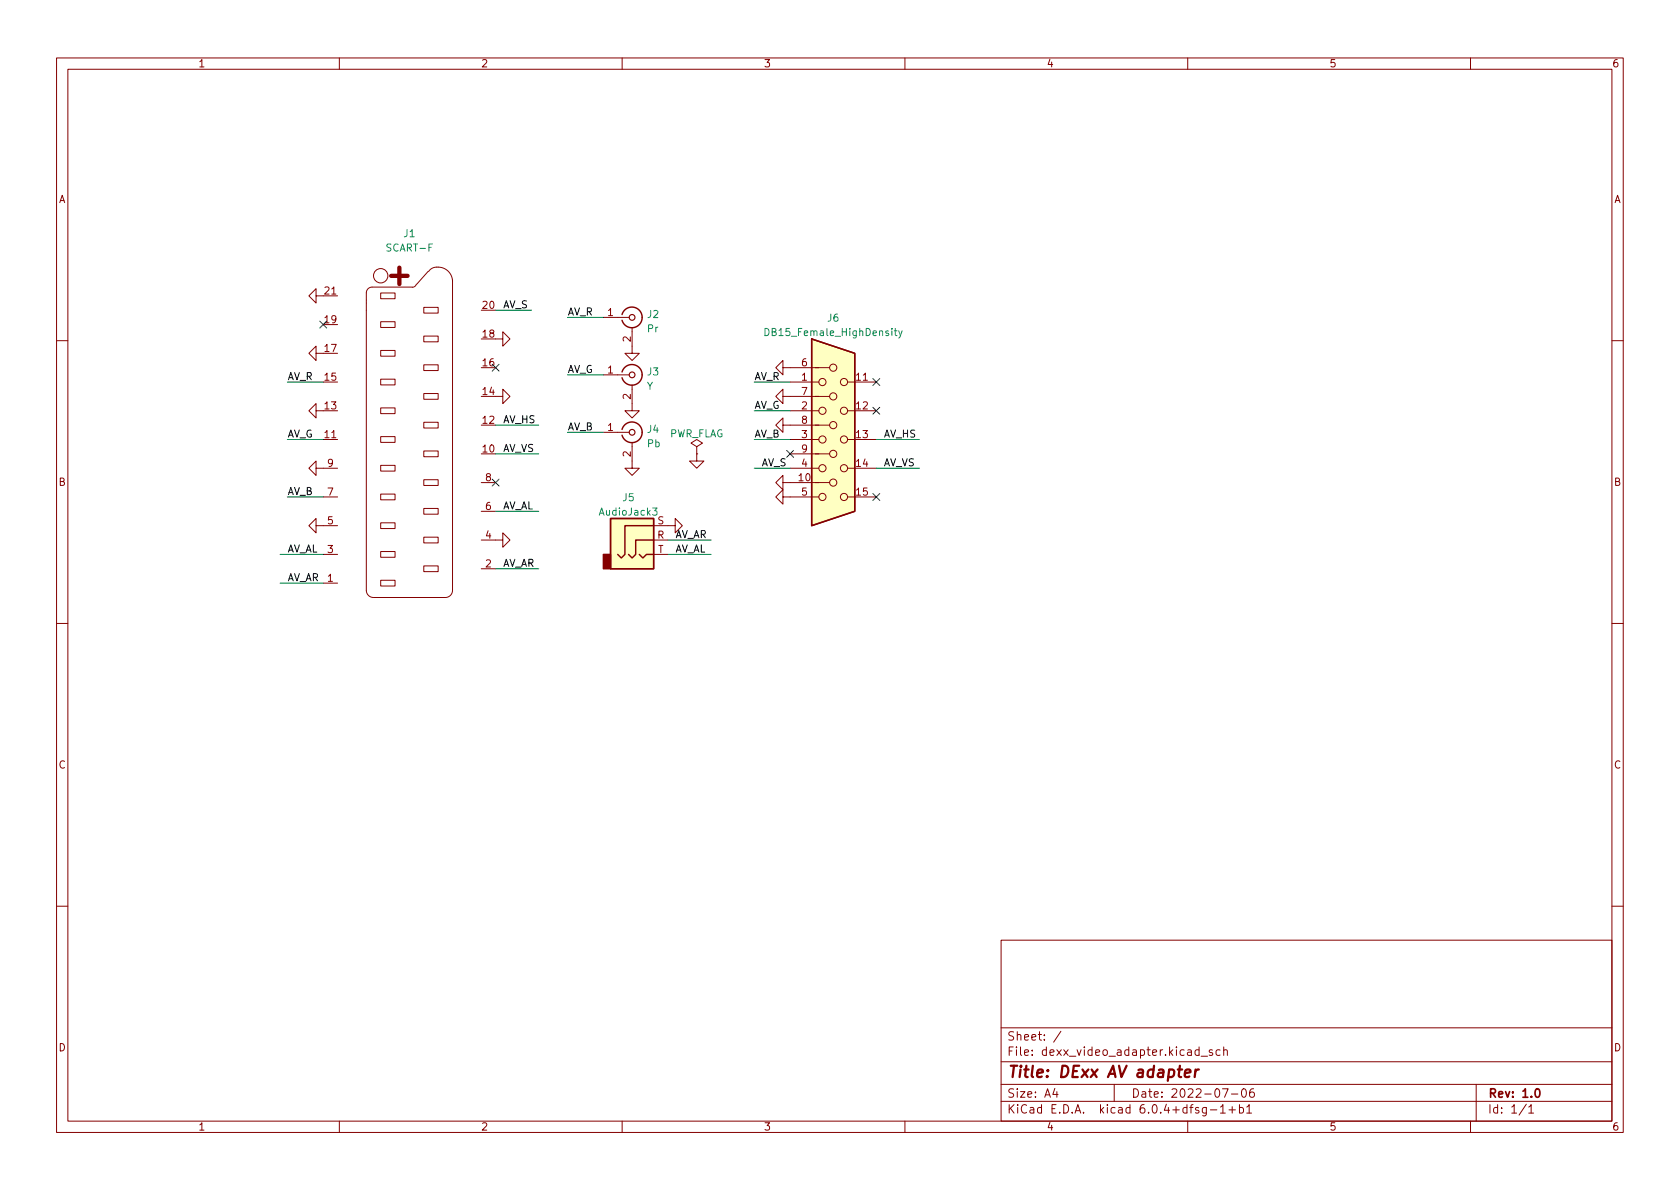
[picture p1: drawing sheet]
<svg xmlns="http://www.w3.org/2000/svg" width="297mm" height="210mm" viewBox="0 0 297 210" stroke-linecap="round" stroke-linejoin="round" font-family="sans-serif">
<g fill="none" stroke="#840000" stroke-width=".18">
<path d="M10 10.2h277v190.1h-277zM12 12.2h273v186.1h-273zM60 10.2v2M110 10.2v2M160 10.2v2M210 10.2v2M260 10.2v2M55.9 52.3v-1.3l-1.3 1.3 1.3 1.3v-1.3h3.8M67.3 56.9h2.5v1h-2.5zM67.3 51.8h2.5v1h-2.5zM74.9 59.4h2.6v1h-2.6zM74.9 54.4h2.6v1h-2.6z"/>
<path d="M75.7 48l-2 2.3M75.8 48a2.44 2.44 0 0 1 2.5-.6 2.44 2.44 0 0 1 1.7 1.9v.5M80 49.5v54.9a1.27 1.27 0 0 1-1.3 1.3h-12.7a1.27 1.27 0 0 1-1.2-1.3v-52.6a1.02 1.02 0 0 1 1-1h7.1M87.6 59.9h1.3v-1.2l1.3 1.2-1.3 1.3v-1.3M106.7 56.1h4.6M111.8 57.9v4.6h1.2l-1.2 1.2-1.3-1.2h1.3M10 60.2h2M55.9 62.5v-1.3l-1.3 1.3 1.3 1.2v-1.2h1.2M55.9 72.6v-1.2l-1.3 1.2 1.3 1.3v-1.3h1.2M57.1 77.7h2.6M67.3 77.2h2.5v1h-2.5zM67.3 72.1h2.5v1h-2.5z"/>
<path d="M67.3 67.1h2.5v1h-2.5zM67.3 62h2.5v1h-2.5zM74.9 79.8h2.6v1h-2.6zM74.9 74.7h2.6v1h-2.6zM74.9 69.6h2.6v1h-2.6zM74.9 64.5h2.6v1h-2.6zM87.6 70.1h1.3v-1.3l1.3 1.3-1.3 1.3v-1.3M106.7 66.3h4.6M106.7 76.4h4.6M111.8 68.1v4.5h1.2l-1.2 1.3-1.3-1.3h1.3M111.8 78.2v4.6h1.2l-1.2 1.3-1.3-1.3h1.3M123.2 79l1-.6-1-.7-1 .7 1 .6v1.3"/>
<path d="M138.4 65v-1.3l-1.2 1.3 1.2 1.3v-1.3h8.3M138.4 70.1v-1.3l-1.2 1.3 1.2 1.3v-1.3h8.3M138.4 75.2v-1.3l-1.2 1.3 1.2 1.2v-1.2h8.3M139.7 67.6h5.1M139.7 72.6h5.1M139.7 77.7h5.1M149.9 67.6h5M149.9 72.6h5M149.9 77.7h5M285 60.2h2M55.9 82.8v-1.3l-1.3 1.3 1.3 1.3v-1.3h3.8M55.9 93v-1.3l-1.3 1.3 1.3 1.2v-1.2h3.8"/>
<path d="M57.1 98h2.6M57.1 87.9h2.6M67.3 97.5h2.5v1h-2.5zM67.3 92.5h2.5v1h-2.5zM67.3 87.4h2.5v1h-2.5zM67.3 82.3h2.5v1h-2.5zM74.9 95h2.6v1h-2.6zM74.9 89.9h2.6v1h-2.6zM74.9 84.8h2.6v1h-2.6zM85.1 95.5h3.8v-1.3l1.3 1.3-1.3 1.3v-1.3M85.1 85.3h2.5M85.1 90.4h2.5"/>
<path d="M115.6 93h3.8v-1.3l1.2 1.3-1.2 1.2v-1.2M115.6 95.5h2.5M115.6 98h2.5M123.2 80.3h.1M123.2 80.3v1.2h1.3l-1.3 1.3-1.3-1.3h1.3M138.4 87.9v-1.3l-1.2 1.3 1.2 1.2v-1.2h6.4M138.4 85.3v-1.2l-1.2 1.2 1.2 1.3v-1.3h8.3M139.7 80.3h7M139.7 82.8h5.1M149.9 82.8h5M149.9 87.9h5M10 110.2h2"/>
<path d="M57.1 103.1h2.6M67.3 102.6h2.5v1h-2.5zM74.9 100.1h2.6v1h-2.6zM85.1 100.6h2.5M285 110.2h2M10 160.2h2M177 166.3h108v32h-108zM285 160.2h2M60 198.3v2M110 198.3v2M160 198.3v2M177 194.8h108"/>
<path d="M177 191.8h108M177 187.8h108M177 181.8h108M186.5 192.5l-.4 1h1M186.9 193v1M187.6 182.4l-1.3 1.9M197 191.8v3M210 198.3v2M212 185.7l-.4-.1-.3 .3v.4l.1 .3h.6M212 185.1v1.5M212.4 186.8h1.1M213.3 195.8v1.2l-.3 .3h-.4"/>
<path d="M213.3 195.9l-.4-.1-.3 .3v.4l.1 .3h.6M214 196.3h1.1M214.4 185.7l-.4-.1-.2 .2 .1 .3 .5 .1v.4h-.6M215.7 185.7l-.4-.1-.3 .3v.4l.1 .3h.6M215.8 195.8l.4-.5v1.5M215.8 196.8h.8M216.1 192.5h1l-.6 1.5M216.4 185.8l.2-.2 .3 .1 .1 .9M216.4 185.1v1.5M217.3 196.3h1.1M217.7 193.5h1.2M217.9 195.7v1.1"/>
<path d="M219.1 195.9l.5-.1 .3 .3v.4l-.2 .3h-.6M219.1 195.3v1.5M219.7 192.6l.2-.1a.81 .81 0 0 1 .5 .7 .81 .81 0 0 1-.3 .8h-.1a.81 .81 0 0 1-.6-.6 .81 .81 0 0 1 .3-.8zM220.4 195.8l.5-.5v1.5M220.4 196.8h.9M221.6 192.5a.59 .59 0 0 0-.7 .7v.5l.2 .3h.4l.2-.1 .1-.5-.2-.2-.4-.1-.3 .3M260 198.3v2M261 191.8v6.5M269.9 195.3l-1.3 1.9M270.3 195.8l.4-.5v1.5M270.3 196.8h.9"/>
<circle cx="67.3" cy="48.8" r="1.27"/>
<circle cx="145.4" cy="77.7" r=".63"/>
<circle cx="145.4" cy="72.6" r=".63"/>
<circle cx="145.4" cy="67.6" r=".63"/>
<circle cx="147.3" cy="75.2" r=".63"/>
<circle cx="147.3" cy="70.1" r=".63"/>
<circle cx="147.3" cy="65" r=".63"/>
<circle cx="149.2" cy="77.7" r=".63"/>
<circle cx="149.2" cy="72.6" r=".63"/>
<circle cx="149.2" cy="67.6" r=".63"/>
<circle cx="145.4" cy="87.9" r=".63"/>
<circle cx="145.4" cy="82.8" r=".63"/>
<circle cx="147.3" cy="80.3" r=".63"/>
<circle cx="147.3" cy="85.3" r=".63"/>
<circle cx="149.2" cy="87.9" r=".63"/>
<circle cx="149.2" cy="82.8" r=".63"/>
</g>
<path d="M271.6 192.6l.2-.1a.82 .82 0 0 1 .6 .7 .82 .82 0 0 1-.3 .8h-.2a.81 .81 0 0 1-.6-.6 .81 .81 0 0 1 .3-.8z" fill="none" stroke="#840000" stroke-width=".3"/>
<path d="M209.5 189.8l1-.2-.1-.4-.1-.1-.6 .1-.2 1 .2 .3 .6-.1M211.4 189.1l-.2 1.4M212 189.1l-.4 .1-.3 .3" fill="none" stroke="#840000" stroke-width=".4"/>
<g fill="#ffffc2" stroke="#ffffc2" stroke-width=".18">
<path d="M107.9 91.7h7.7v8.9h-7.7z"/>
<path d="M143.5 59.9l7.6 2.6v27.9l-7.6 2.6z"/>
</g>
<path d="M110 55.6a1.81 1.81 0 0 1 2.8-.9 1.81 1.81 0 0 1 0 2.9 1.81 1.81 0 0 1-2.8-1M143.5 59.9l7.6 2.6v27.9l-7.6 2.6zM110 65.8a1.81 1.81 0 0 1 2.8-1 1.81 1.81 0 0 1 0 3 1.81 1.81 0 0 1-2.8-1M110 75.9a1.81 1.81 0 0 1 2.8-.9 1.81 1.81 0 0 1 0 2.9 1.81 1.81 0 0 1-2.8-.9M107.9 91.7h7.7v8.9h-7.7zM113 98l.7 .7 .6-.7h1.3M115.6 95.5h-3.2v2.5l-.6 .7-.7-.7M115.6 93h-5.1v5l-.6 .7-.7-.7" fill="none" stroke="#840000" stroke-width=".25"/>
<path d="M106.7 98h1.2v2.6h-1.2z" fill="#840000" stroke="#840000" stroke-width=".25"/>
<path d="M135.3 58.1a.64 .64 0 0 1 .7 .6 .64 .64 0 0 1-.7 .6zM158.1 58.5h.5M158.3 58.1v1.1l.3 .1M158.9 58.5l.3 .8M159.5 58.5l-.4 1.2-.2 .1M115.4 89.8h.8l-.4 .5 .3 .1v.6l-.2 .1-.5-.1" fill="none" stroke="#008484" stroke-width=".18"/>
<g fill="none" stroke="#840000" stroke-width=".2">
<circle cx="111.8" cy="56.1" r=".51"/>
<circle cx="111.8" cy="66.3" r=".51"/>
<circle cx="111.8" cy="76.4" r=".51"/>
</g>
<g fill="none" stroke="#008400" stroke-width=".18">
<path d="M87.6 54.9h6.4M100.3 56.1h6.4M50.8 67.6h6.3M50.8 77.7h6.3M87.6 75.2h7.6M100.3 76.4h6.4M100.3 66.3h6.4M133.3 67.6h6.4M133.3 77.7h6.4M133.3 72.6h6.4M154.9 77.7h7.7M49.5 98h7.6"/>
<path d="M50.8 87.9h6.3M87.6 80.3h7.6M87.6 90.4h7.6M118.1 98h7.6M118.1 95.5h7.6M133.3 82.8h6.4M154.9 82.8h7.7M49.5 103.1h7.6M87.6 100.6h7.6"/>
</g>
<g fill="none" stroke="#000084" stroke-width=".18">
<path d="M56.5 56.8l1.3 1.2M57.8 56.8l-1.3 1.2M87 64.4l1.2 1.2M88.2 64.4l-1.2 1.2M139.1 79.6l1.2 1.3M140.3 79.6l-1.2 1.3M154.3 72l1.2 1.2M154.3 66.9l1.2 1.3M155.5 72l-1.2 1.2M155.5 66.9l-1.2 1.3M87 84.7l1.2 1.2M88.2 84.7l-1.2 1.2"/>
<path d="M154.3 87.3l1.2 1.2M155.5 87.3l-1.2 1.2"/>
</g>
<text font-size="5.3" fill="#840000" x="69.1" y="50.4">+</text>
<text font-size="2.8" fill="#840000" x="178" y="190.6">Title: DExx AV adapter</text>
<g font-size="2.1" fill="#840000">
<text x="178" y="184">Sheet: /</text>
<text x="178" y="186.7">File: dexx_video_adapter.kicad_sch</text>
<text x="178" y="196.9">KiCad E.D.A. kicad 6.0.4+dfsg-1+b1</text>
<text x="178" y="194.1">Size: A4</text>
<text x="200" y="194.1">Date: 2022-07-06</text>
<text x="263" y="194.1">Rev: 1.0</text>
<text x="263" y="196.9">Id: 1/1</text>
</g>
<g font-size="1.8" fill="#840000">
<text x="35" y="11.9">1</text>
<text x="85" y="11.9">2</text>
<text x="135" y="11.9">3</text>
<text x="185" y="11.9">4</text>
<text x="235" y="11.9">5</text>
<text x="285" y="11.9">6</text>
<text x="10.3" y="35.9">A</text>
<text x="285.3" y="35.9">A</text>
<text x="57.4" y="52.1">21</text>
<text x="57.4" y="57.1">19</text>
<text x="85.4" y="59.7">18</text>
<text x="85.4" y="54.6">20</text>
<text x="107.5" y="55.9">1</text>
<text x="57.4" y="62.2">17</text>
<text x="85.4" y="64.8">16</text>
<text x="111.5" y="60.4" transform="rotate(-90 111.5 60.4)">2</text>
<text x="141.7" y="64.8">6</text>
<text x="57.4" y="67.3">15</text>
<text x="85.4" y="69.8">14</text>
<text x="107.5" y="66">1</text>
<text x="111.5" y="70.6" transform="rotate(-90 111.5 70.6)">2</text>
<text x="141.7" y="67.3">1</text>
<text x="141.7" y="69.8">7</text>
<text x="151.4" y="67.3">11</text>
<text x="57.4" y="77.5">11</text>
<text x="57.4" y="72.4">13</text>
<text x="85.4" y="74.9">12</text>
<text x="107.5" y="76.2">1</text>
<text x="141.7" y="72.4">2</text>
<text x="141.7" y="77.5">3</text>
<text x="141.7" y="74.9">8</text>
<text x="151.4" y="72.4">12</text>
<text x="151.4" y="77.5">13</text>
<text x="57.9" y="82.5">9</text>
<text x="85.4" y="80">10</text>
<text x="111.5" y="80.8" transform="rotate(-90 111.5 80.8)">2</text>
<text x="141.7" y="82.5">4</text>
<text x="141.7" y="80">9</text>
<text x="151.4" y="82.5">14</text>
<text x="10.3" y="85.9">B</text>
<text x="57.9" y="87.6">7</text>
<text x="85.9" y="85.1">8</text>
<text x="141.3" y="85.1">10</text>
<text x="141.7" y="87.6">5</text>
<text x="151.4" y="87.6">15</text>
<text x="285.3" y="85.9">B</text>
<text x="57.9" y="92.7">5</text>
<text x="85.9" y="95.2">4</text>
<text x="85.9" y="90.2">6</text>
<text x="116.2" y="95.2">R</text>
<text x="116.3" y="92.7">S</text>
<text x="57.9" y="97.8">3</text>
<text x="85.9" y="100.3">2</text>
<text x="116.3" y="97.8">T</text>
<text x="57.9" y="102.9">1</text>
<text x="10.3" y="135.9">C</text>
<text x="285.3" y="135.9">C</text>
<text x="10.3" y="185.9">D</text>
<text x="285.3" y="185.9">D</text>
<text x="35" y="199.9">1</text>
<text x="85" y="199.9">2</text>
<text x="135" y="199.9">3</text>
<text x="185" y="199.9">4</text>
<text x="235" y="199.9">5</text>
<text x="285" y="199.9">6</text>
</g>
<g font-size="1.8" fill="#008484">
<text x="71.4" y="41.9">J1</text>
<text x="68.5" y="44.5">SCART-F</text>
<text x="114.5" y="58.8">Pr</text>
<text x="114.5" y="56.2">J2</text>
<text x="135.9" y="59.4">DB15_Female_HighDensity</text>
<text x="146.3" y="56.9">J6</text>
<text x="114.3" y="68.9">Y</text>
<text x="114.5" y="66.4">J3</text>
<text x="114.5" y="76.5">J4</text>
<text x="118.2" y="77.3">PWR_FLAG</text>
<text x="114.5" y="79.1">Pb</text>
<text x="110.1" y="88.6">J5</text>
<text x="106.2" y="91.2">AudioJack3</text>
</g>
<g font-size="1.8">
<text x="88.9" y="54.5">AV_S</text>
<text x="100.3" y="55.8">AV_R</text>
<text x="100.3" y="65.9">AV_G</text>
<text x="50.8" y="67.2">AV_R</text>
<text x="133.3" y="67.2">AV_R</text>
<text x="50.8" y="77.4">AV_G</text>
<text x="88.9" y="74.8">AV_HS</text>
<text x="100.3" y="76.1">AV_B</text>
<text x="133.3" y="77.4">AV_B</text>
<text x="133.3" y="72.3">AV_G</text>
<text x="156.2" y="77.4">AV_HS</text>
<text x="88.9" y="79.9">AV_VS</text>
<text x="134.6" y="82.4">AV_S</text>
<text x="156.2" y="82.4">AV_VS</text>
<text x="50.8" y="87.5">AV_B</text>
<text x="88.9" y="90.1">AV_AL</text>
<text x="119.4" y="95.1">AV_AR</text>
<text x="50.8" y="97.7">AV_AL</text>
<text x="88.9" y="100.2">AV_AR</text>
<text x="119.4" y="97.7">AV_AL</text>
<text x="50.8" y="102.8">AV_AR</text>
</g>
</svg>
